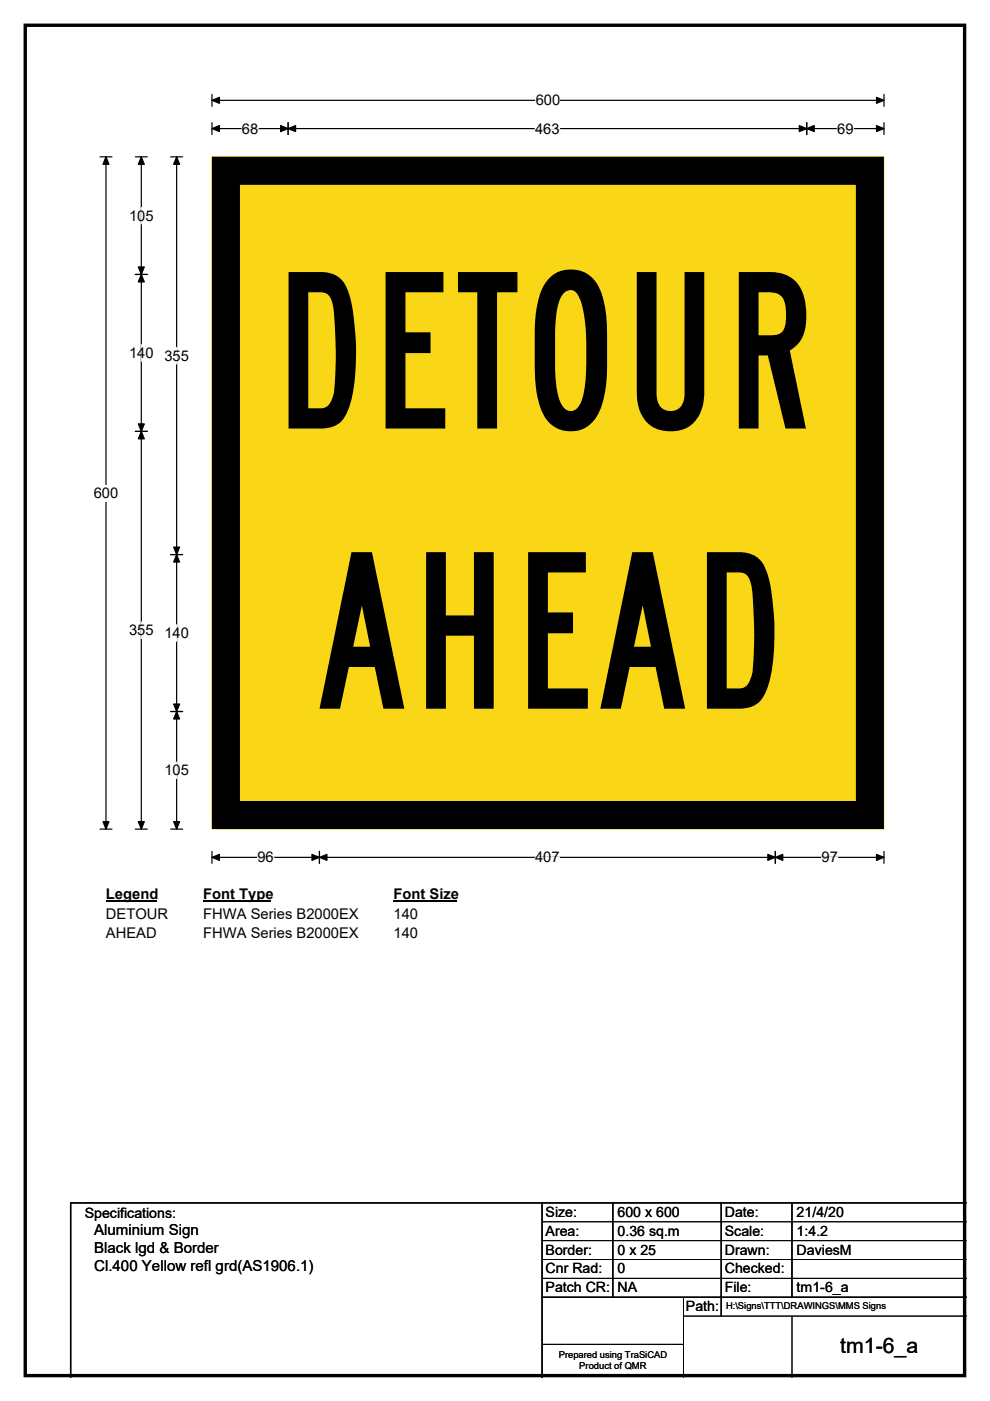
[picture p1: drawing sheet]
<svg xmlns="http://www.w3.org/2000/svg" width="210mm" height="297mm" viewBox="0 0 210 297" stroke-linecap="round" stroke-linejoin="round" font-family="sans-serif">
<path d="M5.4 5.4h199.2v286.3h-199.2z" fill="none" stroke="#000" stroke-width=".72"/>
<path d="M45 21.3h142.5M45 20v2.5M187.5 20v2.5" fill="none" stroke="#000" stroke-width=".25"/>
<path d="M45 21.3l1.5-.7v1.3zM185.9 20.6l1.6 .7-1.6 .6z" fill="#000" stroke="#000" stroke-width=".25"/>
<path d="M113.6 19.5h5.2v3.5h-5.2z" fill="#fff"/>
<g fill="none" stroke="#000" stroke-width=".25">
<path d="M21.2 33.3h2.5M22.5 33.3v142.5M45 27.3h142.5M45 26v2.5M61.1 26v2.5M171.1 26v2.5M187.5 26v2.5M21.2 175.8h2.5M45 180.5v2.5M45 181.8h142.5M67.8 180.5v2.5M164.4 180.5v2.5"/>
<path d="M187.5 180.5v2.5"/>
</g>
<g fill="#000" stroke="#000" stroke-width=".25">
<path d="M22.5 33.3l.6 1.5h-1.3zM45 27.3l1.5-.7v1.3zM61.1 27.3l1.6-.7v1.3zM59.5 26.6l1.6 .7-1.6 .6zM169.5 26.6l1.6 .7-1.6 .6zM171.1 27.3l1.6-.7v1.3zM185.9 26.6l1.6 .7-1.6 .6zM21.8 174.2h1.3l-.6 1.6zM45 181.8l1.5-.7v1.3zM67.8 181.8l1.5-.7v1.3zM66.2 181.1l1.6 .7-1.6 .6zM162.9 181.1l1.5 .7-1.5 .6z"/>
<path d="M164.4 181.8l1.6-.7v1.3zM185.9 181.1l1.6 .7-1.6 .6z"/>
</g>
<path d="M51.3 27.3h3.5M113.5 27.3h5.2M177.6 27.3h3.4M54.6 181.8h3.5M113.5 181.8h5.2M174.2 181.8h3.5" fill="none" stroke="#fff" stroke-width=".25"/>
<path d="M19.9 102.8h5.2v3.5h-5.2z" fill="#fff"/>
<path d="M28.7 33.3h2.5M30 33.3v142.5M36.2 33.3h2.5M37.5 33.3v142.5M28.7 58.2h2.5M28.7 91.5h2.5M36.2 117.6h2.5M36.2 150.9h2.5M28.7 175.8h2.5M36.2 175.8h2.5" fill="none" stroke="#000" stroke-width=".25"/>
<path d="M30 33.3l.6 1.5h-1.3zM37.5 33.3l.6 1.5h-1.3zM30 58.2l.6 1.6h-1.3zM29.3 56.6h1.3l-.6 1.6zM29.3 89.9h1.3l-.6 1.6zM30 91.5l.6 1.5h-1.3zM37.5 117.6l.6 1.6h-1.3zM36.8 116h1.3l-.6 1.6zM36.8 149.3h1.3l-.6 1.6zM37.5 150.9l.6 1.5h-1.3zM29.3 174.2h1.3l-.6 1.6zM36.8 174.2h1.3l-.6 1.6z" fill="#000" stroke="#000" stroke-width=".25"/>
<path d="M30 44v3.5M30 73.1v3.5M37.5 73.7v3.5M30 131.9v3.5M37.5 132.5v3.5M37.5 161.6v3.5" fill="none" stroke="#fff" stroke-width=".25"/>
<path d="M22.5 187.8h10.7v3.5h-10.7z" fill="#fff"/>
<path d="M22.5 191.1h10.7" fill="none" stroke="#000" stroke-width=".32"/>
<path d="M43.1 187.8h14.4v3.5h-14.4z" fill="#fff"/>
<path d="M43.1 191.1h14.4" fill="none" stroke="#000" stroke-width=".32"/>
<path d="M83.5 187.8h13.4v3.5h-13.4z" fill="#fff"/>
<path d="M83.5 191.1h13.4" fill="none" stroke="#000" stroke-width=".32"/>
<g fill="#fff">
<path d="M22.5 192h13.1v3.5h-13.1z"/>
<path d="M43.1 192h32.9v3.5h-32.9z"/>
<path d="M83.5 192h5.2v3.5h-5.2z"/>
<path d="M22.4 196.2h10.8v3.4h-10.8z"/>
<path d="M43.1 196.2h32.9v3.4h-32.9z"/>
<path d="M83.5 196.2h5.2v3.4h-5.2z"/>
</g>
<path d="M45 33.3h142.5v142.5h-142.5z" fill="#fad716"/>
<path d="M45 33.3h142.5v142.5h-142.5z" fill="none" stroke="#fad716" stroke-width=".21"/>
<path d="M47.9 36.2h136.6v136.6h-136.6z" fill="none" stroke="#000" stroke-width="5.9"/>
<g fill="#000">
<path d="M61.2 57.7h6.9a6.1 6.1 0 0 1 6.1 5.3 52.4 52.4 0 0 1 .1 22.6 6.4 6.4 0 0 1-3.7 4.8l-2 .5h-7.4zM65.4 62v24.6h2.7a2.65 2.65 0 0 0 2.5-2.4l.3-1.1 .3-5.1-.1-7.5a27.4 27.4 0 0 0-.9-7.2 2.1 2.1 0 0 0-2.1-1.3zM81.8 57.7h12.2v4.3h-8v8.5h5.3v4.4h-5.3v11.7h8.4v4.3h-12.6zM97.1 57.7h12.6v4.3h-4.3v28.9h-4.2v-28.9h-4.1zM116.7 58.8a6.7 6.7 0 0 1 10.9 3.5 31.7 31.7 0 0 1 1.2 10.2v4a24.9 24.9 0 0 1-2.1 11.5 6.6 6.6 0 0 1-6.7 3.4 6.6 6.6 0 0 1-5.5-5.2 31 31 0 0 1-1.1-9.7v-4a26.9 26.9 0 0 1 1.8-11.6zM119.5 62.2a12.3 12.3 0 0 0-1.7 6.7l-.1 7.6a25.4 25.4 0 0 0 1.2 8.8 2.25 2.25 0 0 0 3.2 1.5 8.2 8.2 0 0 0 2-5.3l.2-2.9 .1-6.1a28.8 28.8 0 0 0-1.6-9.5 1.85 1.85 0 0 0-1.4-1.5 1.85 1.85 0 0 0-1.9 .7zM135.1 57.7h4.2v25.6a3.2 3.2 0 0 0 3 3.8 2.97 2.97 0 0 0 2.9-3.2v-26.2h4.2v25a8.8 8.8 0 0 1-3.5 7.9 7.6 7.6 0 0 1-9-1.4 9.8 9.8 0 0 1-1.8-6.5zM156.7 57.7h6.5a7 7 0 0 1 7.6 6.5 11.9 11.9 0 0 1-1 8 7.1 7.1 0 0 1-2.3 2.1l3.4 16.6h-4.3l-3.7-15.5h-2v15.5h-4.2zM160.9 62v9.1h2.7a2.63 2.63 0 0 0 3.1-2.9v-.9a6.8 6.8 0 0 0-1-4.5 3.7 3.7 0 0 0-2.7-.8z"/>
<path d="M74.5 117.1h4.4l6.9 33.2h-4.5l-1.8-8.9h-5.5l-1.9 8.9h-4.3zM76.8 128.4l-1.9 8.7h3.6zM90.4 117.1h4.2v13.4h5.9v-13.4h4.2v33.2h-4.2v-15.5h-5.9v15.5h-4.2zM112 117.1h12.3v4.3h-8.1v8.5h5.3v4.4h-5.3v11.7h8.5v4.3h-12.7zM134.1 117.1h4.4l6.8 33.2h-4.4l-1.9-8.9h-5.4l-1.9 8.9h-4.4zM136.3 128.4l-1.8 8.7h3.6zM149.9 117.1h6.9a6.1 6.1 0 0 1 6.2 5.3 52.4 52.4 0 0 1 .1 22.5 6.4 6.4 0 0 1-3.7 4.9l-2 .4-7.5 .1zM154.1 121.4v24.6h2.7a2.65 2.65 0 0 0 2.5-2.4l.3-1.1 .3-5.1-.1-7.5a27.4 27.4 0 0 0-.9-7.2 2.1 2.1 0 0 0-2.1-1.3z"/>
</g>
<path d="M115 255v37M130 255v20M153 255v24M168 255v20M205 255h-190v37M115 275h90" fill="none" stroke="#000" stroke-width=".3"/>
<path d="M115 259h90M115 263h90M115 267h90M115 271h90M145 279h60M145 275v17M168 279v13M115 285h30" fill="none" stroke="#000" stroke-width=".21"/>
<text font-size="4.5" x="178.2" y="286.9">tm1-6_a</text>
<g font-size="3.2">
<text x="20" y="261.9">Aluminium Sign</text>
<text x="20" y="265.7">Black lgd &amp; Border</text>
<text x="20" y="269.6">Cl.400 Yellow refl grd(AS1906.1)</text>
</g>
<g font-size="3.1">
<text x="113.6" y="22.3">600</text>
<text x="51.3" y="28.3">68</text>
<text x="113.5" y="28.3">463</text>
<text x="177.6" y="28.3">69</text>
<text x="27.4" y="46.8">105</text>
<text x="27.4" y="75.9">140</text>
<text x="34.9" y="76.5">355</text>
<text x="19.9" y="105.6">600</text>
<text x="27.4" y="134.7">355</text>
<text x="34.9" y="135.3">140</text>
<text x="34.9" y="164.4">105</text>
<text x="54.6" y="182.8">96</text>
<text x="113.5" y="182.8">407</text>
<text x="174.2" y="182.8">97</text>
<text x="22.5" y="190.6">Legend</text>
<text x="43.1" y="190.6">Font Type</text>
<text x="83.5" y="190.6">Font Size</text>
<text x="22.5" y="194.8">DETOUR</text>
<text x="43.1" y="194.8">FHWA Series B2000EX</text>
<text x="83.5" y="194.8">140</text>
<text x="22.5" y="198.9">AHEAD</text>
<text x="43.1" y="198.9">FHWA Series B2000EX</text>
<text x="83.5" y="198.9">140</text>
</g>
<g font-size="3">
<text x="115.7" y="258">Size:</text>
<text x="131" y="258">600 x 600</text>
<text x="153.7" y="258">Date:</text>
<text x="169" y="258">21/4/20</text>
<text x="18" y="258.2">Specifications:</text>
<text x="115.7" y="262">Area:</text>
<text x="131" y="262">0.36 sq.m</text>
<text x="153.7" y="262">Scale:</text>
<text x="169" y="262">1:4.2</text>
<text x="115.7" y="266">Border:</text>
<text x="115.7" y="270">Cnr Rad:</text>
<text x="131" y="266">0 x 25</text>
<text x="131" y="270">0</text>
<text x="153.7" y="266">Drawn:</text>
<text x="153.7" y="270">Checked:</text>
<text x="169" y="266">DaviesM</text>
<text x="115.7" y="274">Patch CR:</text>
<text x="131" y="274">NA</text>
<text x="153.7" y="274">File:</text>
<text x="169" y="274">tm1-6_a</text>
<text x="145.5" y="278">Path:</text>
</g>
<g font-size="2">
<text x="154" y="277.6">H:\Signs\TTT\DRAWINGS\MMS Signs</text>
<text x="118.5" y="287.8">Prepared using TraSiCAD</text>
<text x="122.9" y="290.2">Product of QMR</text>
</g>
</svg>
